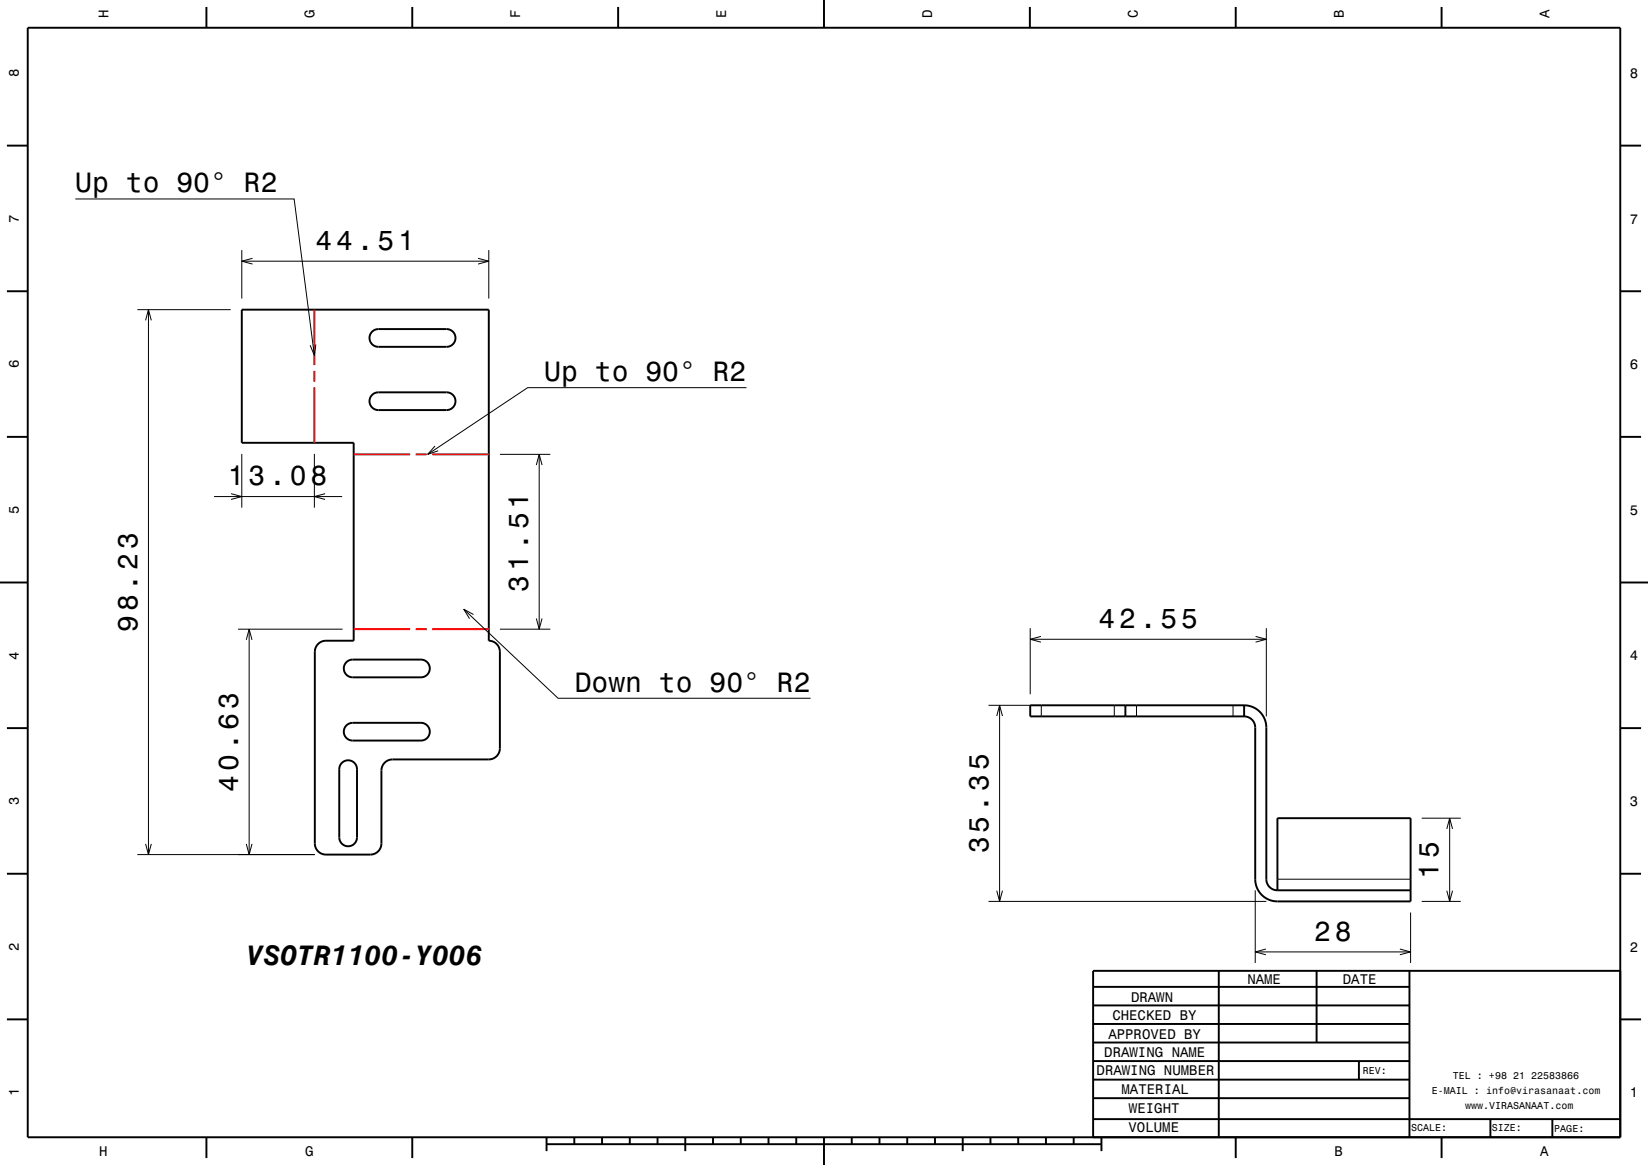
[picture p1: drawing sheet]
<svg xmlns="http://www.w3.org/2000/svg" width="297mm" height="210mm" viewBox="0 0 297 210" stroke-linecap="round" stroke-linejoin="round" font-family="sans-serif">
<g fill="none" stroke="#000" stroke-width=".18">
<path d="M13.6 35.9h39.4l3.7 28.2M24.8 55.8h16.8M26.2 57.7l.6-1.9 .5 1.9M26.8 55.8v98.2M43.6 45.1v8.7M43.6 47.1h44.5M45.5 46.6l-1.9 .5 1.9 .5M86.2 46.6l1.9 .5-1.9 .5M88.1 45.1v8.7M56.9 62.1l-.2 2-.8-1.9M134.5 69.9h-39.4l-18 12M38.6 89.5h23.1"/>
<path d="M41.6 89l2 .5-2 .5M43.6 81.8v9.7M56.7 81.8v9.7M58.6 89l-1.9 .5 1.9 .5M78.4 80.4l-1.3 1.5 1.9-.6M90.1 81.9h9.1M96.7 83.8l.5-1.9 .5 1.9M97.2 81.9v31.5M42.9 113.4h18.8M44.4 115.3l.5-1.9 .5 1.9M44.9 113.4v40.6M83.6 109.8l17 16.1h45.5"/>
<path d="M85.3 110.8l-1.7-1 1 1.7M90.1 113.4h9.1M96.7 111.5l.5 1.9 .5-1.9M185.7 113.2v11.9M185.7 115.2h42.5M187.6 114.7l-1.9 .5 1.9 .6M226.3 114.7l1.9 .5-1.9 .6M228.2 113.2v15.9M178.1 127.1h7.6M179.6 129.1l.5-2 .6 2M180.1 127.1v35.4M187.7 127.1v2"/>
<path d="M200.8 127.1v2M204.8 127.1v2M222.2 127.1v2M24.8 154h31.9M26.2 152.1l.6 1.9 .5-1.9M44.4 152.1l.5 1.9 .5-1.9M230.2 158.5h24M256.2 147.5h7.1M260.7 149.4l.6-1.9 .5 1.9M261.3 147.5v15M178.1 162.5h50.1M179.6 160.6l.5 1.9 .6-1.9"/>
<path d="M226.2 160.5v13.1M226.2 171.6h28M228.1 171.1l-1.9 .5 1.9 .5M252.3 171.1l1.9 .5-1.9 .5M254.2 164.5v9.1M256.2 162.5h7.1M260.7 160.6l.6 1.9 .5-1.9"/>
</g>
<g fill="none" stroke="#000" stroke-width=".35">
<path d="M5 5h287v200h-287zM37.2 1.3v3.7M74.3 1.3v3.7M111.4 1.3v3.7M148.5 0v5M185.6 1.3v3.7M222.7 1.3v3.7M259.8 1.3v3.7M1.2 26.3h3.8M292 26.3h3.8M1.2 52.5h3.8M43.6 55.8h44.5v59.7a2 2 0 0 1 2 2v17.4a2 2 0 0 1-2 2h-17.4a2 2 0 0 0-2 2v13.1a2 2 0 0 1-2 2h-8a2 2 0 0 1-2-2v-34.5a2.01 2.01 0 0 1 2-2h5v-35.7h-20.1z"/>
<path d="M67.1 59.8l.4-.3 .7-.2h12.3a1.6 1.6 0 0 1 1.6 1.6 1.6 1.6 0 0 1-1.6 1.6h-12.3a1.6 1.6 0 0 1-1.5-1 1.6 1.6 0 0 1 .4-1.7zM292 52.5h3.8M1.2 78.8h3.8M67.1 71.2l.4-.3 .7-.2h12.3a1.6 1.6 0 0 1 1.6 1.6 1.6 1.6 0 0 1-1.6 1.6h-12.3a1.6 1.6 0 0 1-1.5-1 1.6 1.6 0 0 1 .4-1.7zM292 78.8h3.8M0 105h5M62.4 119.4l.4-.3 .8-.2h12.3a1.6 1.6 0 0 1 1.6 1.6 1.6 1.6 0 0 1-1.6 1.6h-12.3a1.6 1.6 0 0 1-1.5-1 1.6 1.6 0 0 1 .3-1.7zM292 105h5M1.2 131.3h3.8M61.6 137.5a1.6 1.6 0 0 1 1.8-.3 1.6 1.6 0 0 1 .9 1.4v12.3a1.6 1.6 0 0 1-1.6 1.6 1.6 1.6 0 0 1-1.6-1.6v-12.3l.2-.7zM62.4 130.8l.7-.4 .5-.1h12.3a1.6 1.6 0 0 1 1.6 1.6 1.6 1.6 0 0 1-1.6 1.6h-12.3a1.6 1.6 0 0 1-1.5-1 1.6 1.6 0 0 1 .3-1.7zM202.8 127.1v2"/>
<path d="M224.2 127.1a4 4 0 0 1 4 4v27.4a2 2 0 0 0 2 2M224.2 129.1a2 2 0 0 1 2 2v27.4a4 4 0 0 0 4 4h24v-15h-24v13M224.2 127.1v2M224.2 127.1h-38.5v2h38.5M292 131.3h3.8M1.2 157.5h3.8M292 157.5h3.8M197 177.9h57M219.6 174.9v30M230.2 160.5h24M237.3 175v12.9M254 175v30"/>
<path d="M292 175h-95v30M1.2 183.8h3.8M197 181.2h57M197 184.6h57M197 187.9h57M197 191.3h57M197 194.6h57M197 198h57M244.9 191.3v3.3M292 183.8h3.8M37.2 205v3.8M74.3 205v3.8"/>
<path d="M98.5 206.3h100M98.5 205v2.5M103.5 205v1.3M108.5 205v1.3M113.5 205v1.3M118.5 205v1.3M123.5 205v2.5M128.5 205v1.3M133.5 205v1.3M138.5 205v1.3M143.5 205v1.3M148.5 205v5"/>
<path d="M153.5 205v1.3M158.5 205v1.3M163.5 205v1.3M168.5 205v1.3M173.5 205v2.5M178.5 205v1.3M183.5 205v1.3M188.5 205v1.3M193.5 205v1.3M197 201.7h95M198.5 205v2.5M222.7 205v3.8"/>
<path d="M259.8 205v3.8M268.6 201.7v3.3M279.8 201.8v3.2"/>
</g>
<path d="M56.7 55.8v10M56.7 66.8v2M56.7 69.8v10M63.7 81.9h10.2M74.9 81.9h2M77.9 81.9h10.2M63.7 113.4h10.2M74.9 113.4h2M77.9 113.4h10.2" fill="none" stroke="#f00" stroke-width=".35"/>
<g font-size="5">
<text x="13.6" y="34.7">Up to 90° R2</text>
<text x="56.8" y="45.1">44.51</text>
<text x="98.1" y="68.7">Up to 90° R2</text>
<text x="41" y="87.5">13.08</text>
<text x="95.2" y="106.6" transform="rotate(-90 95.2 106.6)">31.51</text>
<text x="24.8" y="113.9" transform="rotate(-90 24.8 113.9)">98.23</text>
<text x="197.9" y="113.2">42.55</text>
<text x="103.6" y="124.7">Down to 90° R2</text>
<text x="42.9" y="142.7" transform="rotate(-90 42.9 142.7)">40.63</text>
<text x="178.1" y="153.8" transform="rotate(-90 178.1 153.8)">35.35</text>
<text x="259.3" y="158.4" transform="rotate(-90 259.3 158.4)">15</text>
<text x="44.5" y="174">VSOTR1100-Y006</text>
<text x="236.8" y="169.6">28</text>
</g>
<g font-size="2.5">
<text x="19.6" y="3.3" transform="rotate(-90 19.6 3.3)">H</text>
<text x="56.7" y="3.3" transform="rotate(-90 56.7 3.3)">G</text>
<text x="93.8" y="3.3" transform="rotate(-90 93.8 3.3)">F</text>
<text x="130.9" y="3.3" transform="rotate(-90 130.9 3.3)">E</text>
<text x="168" y="3.3" transform="rotate(-90 168 3.3)">D</text>
<text x="205.1" y="3.3" transform="rotate(-90 205.1 3.3)">C</text>
<text x="242.2" y="3.3" transform="rotate(-90 242.2 3.3)">B</text>
<text x="279.3" y="3.3" transform="rotate(-90 279.3 3.3)">A</text>
<text x="3.4" y="13.9" transform="rotate(-90 3.4 13.9)">8</text>
<text x="293.7" y="14">8</text>
<text x="3.4" y="40.1" transform="rotate(-90 3.4 40.1)">7</text>
<text x="293.7" y="40.3">7</text>
<text x="3.4" y="66.4" transform="rotate(-90 3.4 66.4)">6</text>
<text x="293.7" y="66.5">6</text>
<text x="3.4" y="92.6" transform="rotate(-90 3.4 92.6)">5</text>
<text x="293.7" y="92.8">5</text>
<text x="3.4" y="118.9" transform="rotate(-90 3.4 118.9)">4</text>
<text x="293.7" y="119">4</text>
<text x="3.4" y="145.1" transform="rotate(-90 3.4 145.1)">3</text>
<text x="293.7" y="145.3">3</text>
<text x="3.4" y="171.4" transform="rotate(-90 3.4 171.4)">2</text>
<text x="293.7" y="171.5">2</text>
<text x="224.8" y="177.3">NAME</text>
<text x="242" y="177.3">DATE</text>
<text x="200.5" y="183.9">CHECKED BY</text>
<text x="203.8" y="180.5">DRAWN</text>
<text x="199" y="190.6">DRAWING NAME</text>
<text x="199.7" y="187.2">APPROVED BY</text>
<text x="3.4" y="197.6" transform="rotate(-90 3.4 197.6)">1</text>
<text x="197.6" y="193.8">DRAWING NUMBER</text>
<text x="202.1" y="197.2">MATERIAL</text>
<text x="293.7" y="197.8">1</text>
<text x="203.5" y="200.6">WEIGHT</text>
<text x="17.9" y="208.4">H</text>
<text x="55" y="208.4">G</text>
<text x="203.4" y="204.1">VOLUME</text>
<text x="240.5" y="208.4">B</text>
<text x="277.6" y="208.4">A</text>
</g>
<g font-size="1.8">
<text x="245.6" y="193.6">REV:</text>
<text x="258" y="197.2">E-MAIL : info@virasanaat.com</text>
<text x="261.8" y="194.6">TEL : +98 21 22583866</text>
<text x="254.3" y="203.9">SCALE:</text>
<text x="264" y="199.9">www.VIRASANAAT.com</text>
<text x="268.8" y="203.9">SIZE:</text>
<text x="280.1" y="204">PAGE:</text>
</g>
</svg>
